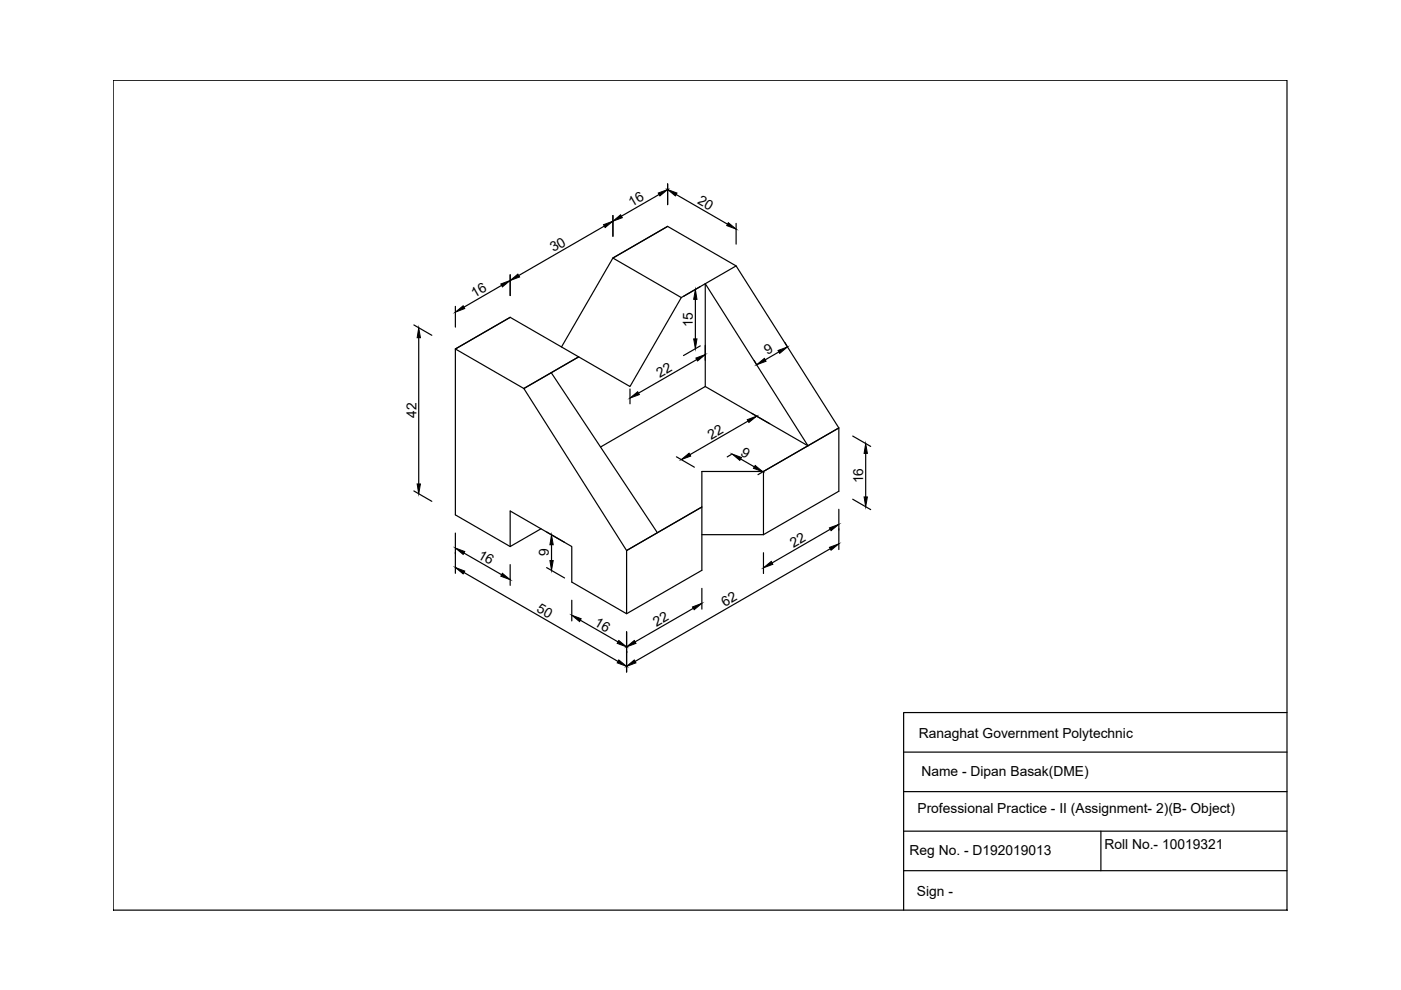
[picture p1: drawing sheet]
<svg xmlns="http://www.w3.org/2000/svg" width="297mm" height="210mm" viewBox="0 0 297 210" stroke-linecap="round" stroke-linejoin="round" font-family="sans-serif">
<!-- layer: 0 -->
<g fill="none" stroke="#000" stroke-width=".25">
<path d="M24 17h248.9v176h-248.9zM141.5 39v4.4M108.2 58.3v4.4M128.1 47.9l-18.1 10.5M129.9 45.7v4.4M139.7 41.2l-8 4.6M141.5 48l14.6 8.4 21.7 34.3-15.9 9.3h-13.1v7.5l-16 9.2M141.5 48l-11.6 6.7-10.9 18.9M141.5 48l-11.6 6.7 14.5 8.4M143.4 41.2l10.8 6.3M156.1 56.4l-11.7 6.7M156.1 47.4v4.4"/>
<path d="M87.7 68.9l3.9 2.2M88.8 71.6v31M96.5 74l14.6 8.4 21.7 34.3M96.5 74v35.2l11.7 6.7M96.5 65v4.4M106.3 60.5l-7.9 4.6M116.9 79l22.5 33.9M144.4 63.1l-10.8 18.9-10.9-6.3-11.6 6.7 11.6-6.7-14.5-8.4-11.7 6.7M147.4 63.5v8.4M147.7 76.2l-12.3 7.1M148.5 60.8l-3.6 2M148.5 73.3l-3.6 2.1"/>
<path d="M149.5 73.3v3.1M159.9 76.4l.5 .9M165.1 74.6l-2.9 1.7M166.4 72.7l.5 .9M133.6 82.5v3.1M143.4 96.9l3.8 2.2M149.5 82l21.8 12.5-21.8-34.4v21.9l-22.2 12.8M155.1 96.3l-.9 .6M157 97.3l2.9 1.7M158.6 89.3l-12.3 7.1M161.9 100l15.9-9.3v13.5l-15.9 9.2zM180.8 92.4l3.8 2.3"/>
<path d="M183.5 96.1v9.3M87.7 104.1l3.9 2.2M96.5 113v8.6M98.4 117.3l7.9 4.5M108.2 115.9v-7.6l13 7.6v7.5l11.6 6.7 16-9.2v-13.4l-16 9.2M108.2 119.7v4.4M114.7 112.1l-6.5 3.8M115.9 112.8l3.8 2.2M116.9 115.5v3.3M132.8 116.7v13.4M148.8 113.4h13.1M161.6 100.1l-.9 .5"/>
<path d="M161.9 117.2v4.4M176 112.2l-12.3 7.2M176 116.3l-41.4 23.9M177.8 108v8.5M180.8 105.8l3.8 2.2M98.4 121.4l32.6 18.8M115.9 120.3l3.8 2.2M121.2 127.3v4.3M123 131.5l8 4.6M132.8 134v8.5M147 129l-12.4 7.1M148.8 124.7v4.5"/>
<path d="M191.6 159.5h81.3M272.9 151.1h-81.3v41.9M191.6 167.8h81.3M191.6 176.2h81.3M233.4 176.2v8.4M191.6 184.6h81.3M272.9 193h.1"/>
</g>
<g fill="#000" stroke="#000" stroke-width=".21">
<path d="M108.2 59.5l1.6-1.4 .4 .6zM128 47.6l1.9-.7-1.6 1.4zM129.9 46.9l1.7-1.4 .3 .7zM139.6 40.9l1.9-.7-1.6 1.3zM141.5 40.2l2 .7-.3 .6zM154.4 47.2l1.7 1.4-2-.8zM88.8 69.5l.3 2.1h-.7zM96.5 66.2l1.7-1.4 .3 .6zM106.2 60.2l2-.7-1.7 1.3zM147.4 61.4l.4 2.1h-.7zM147.1 71.9h.7l-.4 2zM147.5 75.9l2-.7-1.6 1.3z"/>
<path d="M160.4 77.3l1.7-1.3 .3 .6zM165 74.3l1.9-.7-1.6 1.3zM133.6 84.4l1.6-1.3 .4 .6zM144.4 97.4l1.7-1.3 .3 .6zM155.2 96.3l2 .7-.3 .6zM158.4 89l2-.8-1.6 1.4zM160.1 98.7l1.6 1.3-1.9-.7zM183.5 94l.4 2.1h-.7zM88.4 102.6h.7l-.3 2.1zM96.5 116.2l2 .7-.3 .7zM116.6 118.8h.7l-.4 2.1zM116.9 113.4l.4 2.1h-.7z"/>
<path d="M161.9 120.4l1.6-1.4 .4 .6zM175.9 111.9l1.9-.7-1.6 1.3zM175.9 116l1.9-.7-1.6 1.4zM183.2 105.4h.7l-.4 2.1zM96.5 120.3l2 .8-.3 .6zM106.5 121.6l1.7 1.3-2-.7zM121.2 130.4l2 .8-.3 .6zM131.2 135.8l1.6 1.4-1.9-.8zM131.2 139.9l1.6 1.4-1.9-.8zM132.8 137.2l1.7-1.4 .3 .6zM132.8 141.3l1.7-1.4 .3 .6zM146.8 128.7l2-.8-1.6 1.4z"/>
</g>
<g font-size="2.9">
<text x="134" y="43.9" transform="rotate(-30 134 43.9)">16</text>
<text x="147.7" y="43.1" transform="rotate(30 147.7 43.1)">20</text>
<text x="117.4" y="53.5" transform="rotate(-30 117.4 53.5)">30</text>
<text x="100.6" y="63.2" transform="rotate(-30 100.6 63.2)">16</text>
<text x="146.9" y="69.4" transform="rotate(-90 146.9 69.4)">15</text>
<text x="162.7" y="75.4" transform="rotate(-30 162.7 75.4)">9</text>
<text x="139.9" y="80.1" transform="rotate(-30 139.9 80.1)">22</text>
<text x="88.3" y="88.7" transform="rotate(-90 88.3 88.7)">42</text>
<text x="150.8" y="93.2" transform="rotate(-30 150.8 93.2)">22</text>
<text x="156.9" y="96.6" transform="rotate(30 156.9 96.6)">9</text>
<text x="183" y="102.5" transform="rotate(-90 183 102.5)">16</text>
<text x="101.1" y="118.2" transform="rotate(30 101.1 118.2)">16</text>
<text x="116.4" y="118" transform="rotate(-90 116.4 118)">9</text>
<text x="168.2" y="116.1" transform="rotate(-30 168.2 116.1)">22</text>
<text x="113.6" y="129.5" transform="rotate(30 113.6 129.5)">50</text>
<text x="153.7" y="128.6" transform="rotate(-30 153.7 128.6)">62</text>
<text x="125.8" y="132.5" transform="rotate(30 125.8 132.5)">16</text>
<text x="139.2" y="132.9" transform="rotate(-30 139.2 132.9)">22</text>
<text x="194.8" y="156.4">Ranaghat Government Polytechnic</text>
<text x="195.4" y="164.4">Name - Dipan Basak(DME)</text>
<text x="194.5" y="172.3">Professional Practice - II (Assignment- 2)(B- Object)</text>
<text x="234.2" y="179.9">Roll No.- 10019321</text>
<text x="192.9" y="181.2">Reg No. - D192019013</text>
<text x="194.4" y="189.9">Sign -</text>
</g>
</svg>
